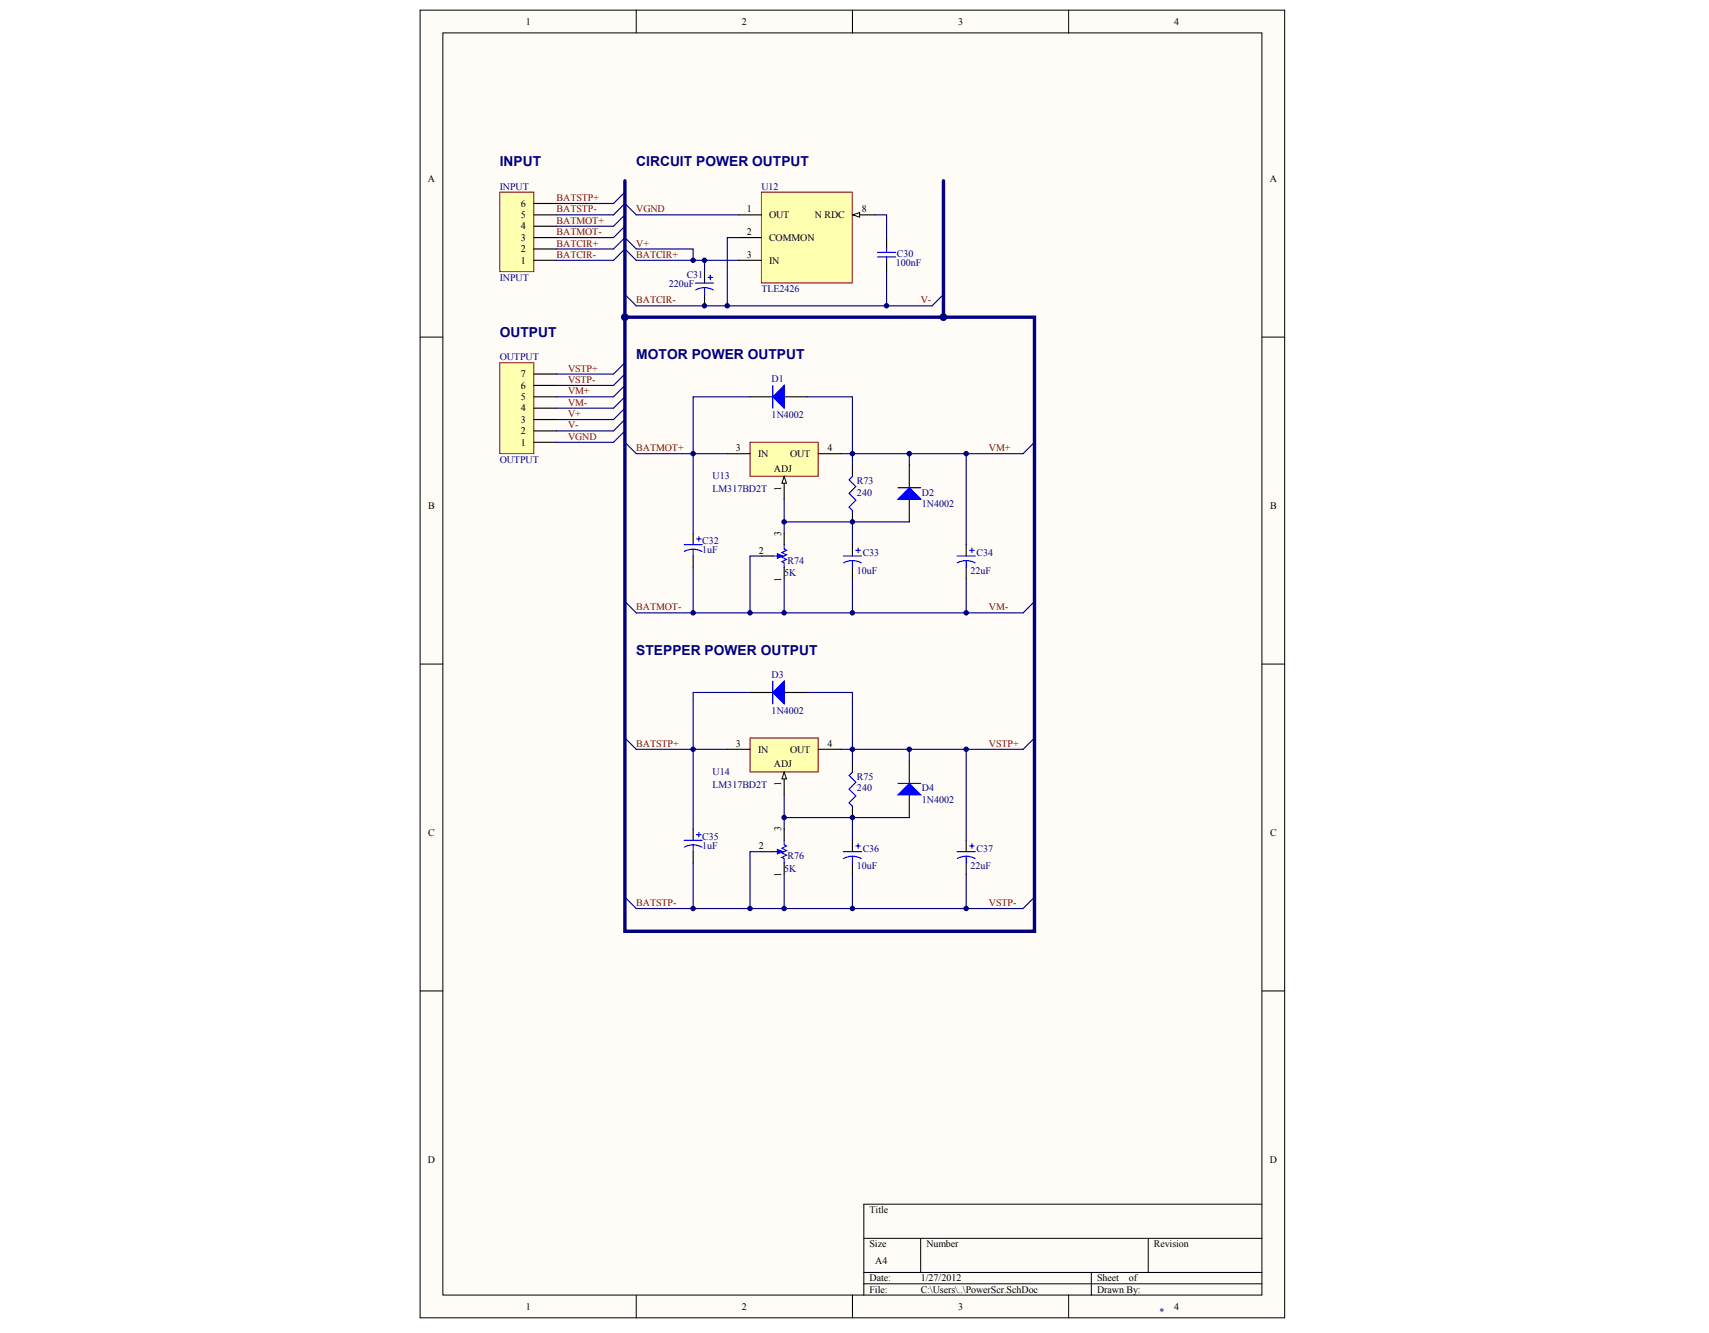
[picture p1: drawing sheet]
# Altium project PowerScr.PrjPCB
1 sheet, 21 parts. Net scope: global (net labels, ports and power ports of the same name join across sheets).
Board file: PowerScr.PcbDoc

## Sheet PowerScr.SchDoc
size A4 portrait

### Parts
C30  value 100nF  [RAD-0.2]  (hidden comment: Cap)
C31  value 220uF  [C100UFB]  (hidden comment: Cap Pol1)
C32  value 1uF  [3528]  (hidden comment: 593D105X0020B2)
C33  value 10uF  [7343]  (hidden comment: 593D226X0020D2)
C34  value 22uF  [7343]  (hidden comment: 593D226X0020D2)
C35  value 1uF  [3528]  (hidden comment: 593D105X0020B2)
C36  value 10uF  [7343]  (hidden comment: 593D226X0020D2)
C37  value 22uF  [7343]  (hidden comment: 593D226X0020D2)
D1  1N4002  [DO-41]
D2  1N4002  [DO-41]
D3  1N4002  [DO-41]
D4  1N4002  [DO-41]
INPUT  INPUT  [AZUL5-6]
OUTPUT  OUTPUT  [AZUL5-7]
R73  value 240  [RESC6332M]  (hidden comment: Res3)
R74  value 5K  [3361P]  (hidden comment: POT3361)
R75  value 240  [RESC6332M]  (hidden comment: Res3)
R76  value 5K  [3361P]  (hidden comment: POT3361)
U12  TLE2426  [SOP8 - duplicate]
U13  LM317BD2T  [936-03]
U14  LM317BD2T  [936-03]

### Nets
BATCIR+: C31.1 INPUT.2 OUTPUT.3 U12.3(IN)  [also labelled V+]
BATCIR-: C30.1 C31.2 INPUT.1 OUTPUT.2 U12.2(COMMON)  [also labelled V-]
BATMOT+: C32.1 D1.2(K) INPUT.4 U13.3(IN)
BATMOT-: C32.2 C33.2 C34.2 INPUT.3 OUTPUT.4 R74.1 R74.2  [also labelled VM-]
BATSTP+: C35.1 D3.2(K) INPUT.6 U14.3(IN)
BATSTP-: C35.2 C36.2 C37.2 INPUT.5 OUTPUT.6 R76.1 R76.2  [also labelled VSTP-]
VGND: OUTPUT.1 U12.1(OUT)
VM+: C34.1 D1.1(A) D2.2(K) OUTPUT.5 R73.2 U13.4(OUT)
VSTP+: C37.1 D3.1(A) D4.2(K) OUTPUT.7 R75.2 U14.4(OUT)
NetC30_2: C30.2 U12.8(N_RDC)
NetC33_1: C33.1 D2.1(A) R73.1 R74.3 U13.1(ADJ)
NetC36_1: C36.1 D4.1(A) R75.1 R76.3 U14.1(ADJ)

Not connected (* = marked no-connect by the designer): U12 4(NC) 5(NC) 6(NC) 7(NC)

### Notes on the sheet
- (near INPUT) INPUT
- CIRCUIT POWER OUTPUT
- (near OUTPUT) OUTPUT
- MOTOR POWER OUTPUT
- (near D3) STEPPER POWER OUTPUT
